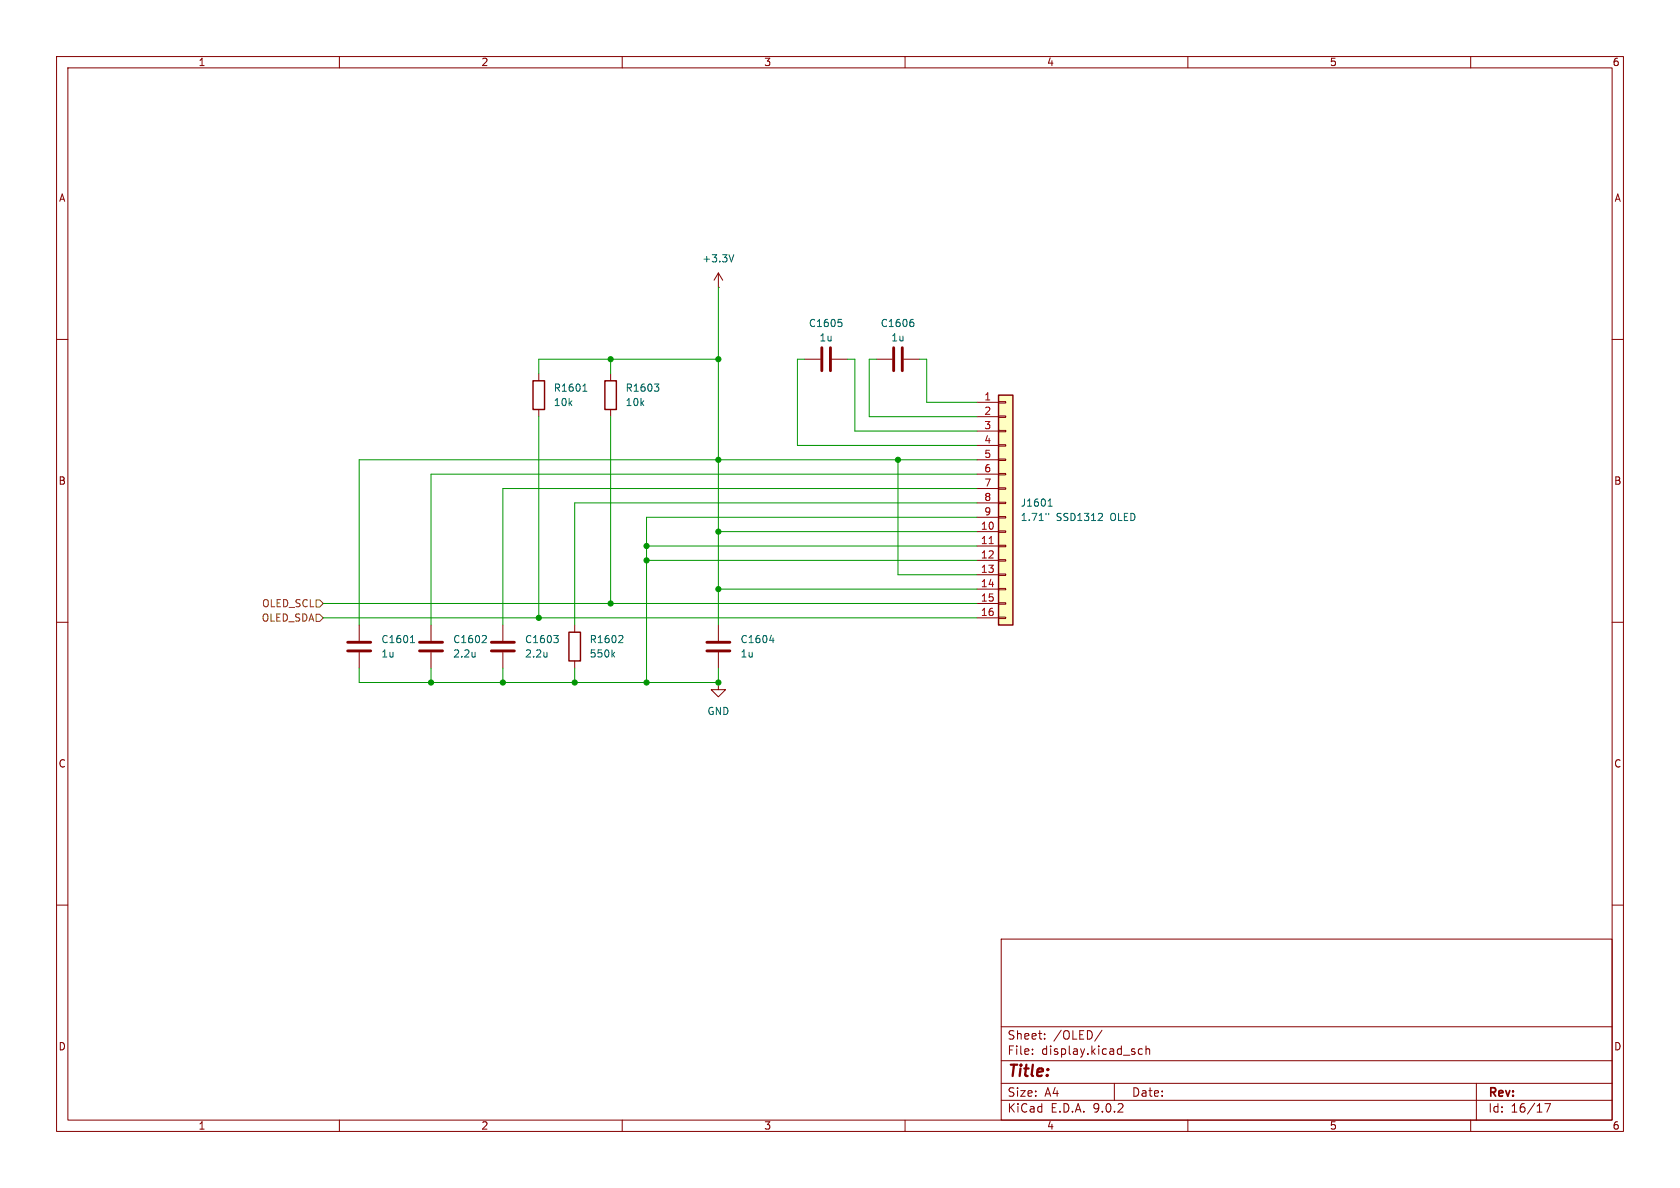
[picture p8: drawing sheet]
<svg xmlns="http://www.w3.org/2000/svg" width="297mm" height="210mm" viewBox="0 0 297 210" stroke-linecap="round" stroke-linejoin="round" font-family="sans-serif">
<g fill="none" stroke="#840000" stroke-width=".18">
<path d="M10 10h277v190h-277zM12 12h273v186h-273zM60 10v2M110 10v2M160 10v2M210 10v2M260 10v2M10 60h2M154.9 63.5h2.8M159.8 63.5h2.8M285 60h2M10 110h2"/>
<path d="M63.5 110.5v2.8M63.5 115.3v2.8M101.6 110.5v1.3M101.6 116.8v1.3M285 110h2M10 160h2M177 166h108v32h-108zM285 160h2M60 198v2M110 198v2M160 198v2M177 194.5h108"/>
<path d="M177 191.5h108M177 187.5h108M177 181.5h108M182.5 186.3v.1M182.5 185.5v.1M184.7 183.6v.1M184.7 182.8v.1M194.8 182.1l-1.3 2M197 191.5v3M202 185.5l-.5-.1-.3 .3v.4l.2 .2h.6M202.6 185.5l.2-.1 .4 .1v.9M202.6 184.9v1.5"/>
<path d="M210 198v2M260 198v2M261 191.5v6.5M273.1 195.1h1l-.6 1.5"/>
</g>
<path d="M158 61.5v4M159.5 61.5v4M61.5 113.5h4M61.5 115.1h4" fill="none" stroke="#840000" stroke-width=".51"/>
<path d="M161.2 56.5h.2M161.3 56.9l.3 .3v.3l-.3 .2M72.6 113.6h.7M72.7 112.6l.2-.3v1.3M108.3 115.7l.4 .4M108.7 115.3l-.5 .5M109.9 112.3l.2 .3v.3l-.8 .7h.8" fill="none" stroke="#006464" stroke-width=".18"/>
<path d="M100.6 111.8h2v5h-2z" fill="none" stroke="#840000" stroke-width=".25"/>
<path d="M176.5 69.9h2.6v40.6h-2.6z" fill="#ffffc2"/>
<path d="M94.2 67.3h2.1v5.1h-2.1zM106.9 67.3h2.1v5.1h-2.1zM176.5 69.9h2.6v40.6h-2.6z" fill="none" stroke="#840000" stroke-width=".25"/>
<g fill="none" stroke="#840000" stroke-width=".18">
<path d="M127 50.8h.1M127 48.3l-.8 1.2M127 48.3l.8 1.2M127 48.3v2.5M95.2 66v1.3M95.2 72.4v1.3M107.9 66v1.3M107.9 72.4v1.3M142.2 63.5h2.8M147.1 63.5h2.8M172.7 71.1h3.8M172.7 73.7h3.8"/>
<path d="M172.7 76.2h3.8M172.7 78.7h3.8M176.5 71h1.3v.2h-1.3zM176.5 73.5h1.3v.3h-1.3zM176.5 76.1h1.3v.2h-1.3zM176.5 78.6h1.3v.3h-1.3zM172.7 81.3h3.8M172.7 83.8h3.8M172.7 86.4h3.8M172.7 88.9h3.8M172.7 91.4h3.8M172.7 94h3.8"/>
<path d="M172.7 96.5h3.8M172.7 99.1h3.8M176.5 81.2h1.3v.2h-1.3zM176.5 83.7h1.3v.2h-1.3zM176.5 86.2h1.3v.3h-1.3zM176.5 88.8h1.3v.2h-1.3zM176.5 91.3h1.3v.3h-1.3zM176.5 93.9h1.3v.2h-1.3zM176.5 96.4h1.3v.2h-1.3zM176.5 98.9h1.3v.3h-1.3zM76.2 110.5v2.8M76.2 115.3v2.8"/>
<path d="M88.9 110.5v2.8M88.9 115.3v2.8M127 110.5v2.8M127 115.3v2.8M172.7 101.6h3.8M172.7 104.1h3.8M172.7 106.7h3.8M172.7 109.2h3.8M176.5 101.5h1.3v.2h-1.3zM176.5 104h1.3v.3h-1.3zM176.5 106.6h1.3v.2h-1.3zM176.5 109.1h1.3v.2h-1.3z"/>
<path d="M127 120.7v1.2h1.3l-1.3 1.3-1.3-1.3h1.3M127 120.7h.1"/>
</g>
<path d="M174.9 96.1h.7" fill="none" stroke="#a90000" stroke-width=".18"/>
<g fill="none" stroke="#006464" stroke-width=".18">
<path d="M129.7 45l-.4 1.3M148.2 56.5h.6M148.6 56.9l.3 .3v.3l-.3 .2M103 69.2h.8M103.2 68.2l.2-.3v1.3M115.7 67.9h.8l-.5 .5M116.2 68.4l.3 .2v.3l-.3 .3M184.9 90.7v.3M185.3 89.5h.7M185.4 88.5l.3-.3v1.3M185.4 90.7v.3M194.8 90.8l.1 .2-.1 .3-.7 .7h.8"/>
<path d="M84 115.3v.8M84 116l-.1 .1M85.7 112.3l.3 .3-.1 .3-.7 .7h.8M96.7 115.3v.8M96.7 116l-.1 .1M97.9 112.3h.8l-.4 .5M98.4 112.8l.3 .3v.3l-.3 .2M136.1 113.2h.7M136.7 112.8v.8"/>
</g>
<path d="M145.3 61.5v4M146.8 61.5v4M74.2 113.5h4M74.2 115.1h4M86.9 113.5h4M86.9 115.1h4M125 113.5h4M125 115.1h4" fill="none" stroke="#840000" stroke-width=".51"/>
<path d="M55.9 106h.6l.6 .7-.6 .6h-.6zM55.9 108.6h.6l.6 .6-.6 .7h-.6z" fill="none" stroke="#725600" stroke-width=".18"/>
<g fill="none" stroke="#009600" stroke-width=".18">
<path d="M127 50.8v59.7M95.2 73.7v35.5M107.9 63.5v2.5M107.9 73.7v33M127 63.5h-31.8v2.5M142.2 63.5h-1.2v15.2h31.7M149.9 63.5h1.2v12.7h21.6M154.9 63.5h-1.2v10.2h19M162.6 63.5h1.2v7.6h8.9M114.3 99.1h58.4M114.3 96.5h58.4M127 94h45.7"/>
<path d="M158.7 81.3v20.3h14M172.7 81.3h-109.2v29.2M172.7 83.8h-96.5v26.7M172.7 86.4h-83.8v24.1M172.7 88.9h-71.1v21.6M172.7 91.4h-58.4v29.3M57.1 106.7h115.6M57.1 109.2h115.6M63.5 118.1v2.6h63.5v-2.6M76.2 118.1v2.6M88.9 118.1v2.6M101.6 118.1v2.6"/>
<path d="M127 104.1h45.7"/>
</g>
<g fill="#009600" stroke="#009600" stroke-width=".18">
<circle cx="158.7" cy="81.3" r=".46"/>
<circle cx="127" cy="120.7" r=".46"/>
<circle cx="127" cy="104.1" r=".46"/>
<circle cx="114.3" cy="99.1" r=".46"/>
<circle cx="127" cy="94" r=".46"/>
<circle cx="127" cy="81.3" r=".46"/>
<circle cx="114.3" cy="96.5" r=".46"/>
<circle cx="107.9" cy="63.5" r=".46"/>
<circle cx="127" cy="63.5" r=".46"/>
<circle cx="101.6" cy="120.7" r=".46"/>
<circle cx="88.9" cy="120.7" r=".46"/>
<circle cx="114.3" cy="120.7" r=".46"/>
<circle cx="107.9" cy="106.7" r=".46"/>
<circle cx="76.2" cy="120.7" r=".46"/>
<circle cx="95.2" cy="109.2" r=".46"/>
</g>
<text font-size="2.8" fill="#840000" x="178" y="190.9">Title:</text>
<g font-size="2.1" fill="#840000">
<text x="178" y="184">Sheet:</text>
<text x="186.2" y="184">/OLED/</text>
<text x="178" y="186.7">File:</text>
<text x="184.1" y="186.7">display.kicad_sch</text>
<text x="178" y="196.9">KiCad</text>
<text x="178" y="194.1">Size:</text>
<text x="184.7" y="194.1">A4</text>
<text x="185.7" y="196.9">E.D.A.</text>
<text x="193.3" y="196.9">9.0.2</text>
<text x="200" y="194.1">Date:</text>
<text x="263" y="194.3">Rev:</text>
<text x="263" y="196.9">Id:</text>
<text x="267.1" y="196.9">16/17</text>
</g>
<g font-size="1.8" fill="#840000">
<text x="35" y="11.9">1</text>
<text x="85" y="11.9">2</text>
<text x="135" y="11.9">3</text>
<text x="185" y="11.9">4</text>
<text x="235" y="11.9">5</text>
<text x="285" y="11.9">6</text>
<text x="10.3" y="35.9">A</text>
<text x="285.3" y="35.9">A</text>
<text x="10.3" y="85.9">B</text>
<text x="285.3" y="85.9">B</text>
<text x="10.3" y="135.9">C</text>
<text x="285.3" y="135.9">C</text>
<text x="10.3" y="185.9">D</text>
<text x="285.3" y="185.9">D</text>
<text x="35" y="199.9">1</text>
<text x="85" y="199.9">2</text>
<text x="135" y="199.9">3</text>
<text x="185" y="199.9">4</text>
<text x="235" y="199.9">5</text>
<text x="285" y="199.9">6</text>
</g>
<g font-size="1.8" fill="#006464">
<text x="124.1" y="46.6">+3.3V</text>
<text x="142.9" y="58">C1605</text>
<text x="155.6" y="58">C1606</text>
<text x="144.8" y="60.6">1u</text>
<text x="157.5" y="60.6">1u</text>
<text x="97.8" y="72">10k</text>
<text x="97.8" y="69.4">R1601</text>
<text x="110.5" y="72">10k</text>
<text x="110.5" y="69.4">R1603</text>
<text x="180.3" y="89.8">J1601</text>
<text x="180.3" y="92.3">1.71&quot;</text>
<text x="186.7" y="92.3">SSD1312</text>
<text x="196.4" y="92.3">OLED</text>
<text x="67.3" y="113.9">C1601</text>
<text x="80" y="113.9">C1602</text>
<text x="92.7" y="113.9">C1603</text>
<text x="104.1" y="113.9">R1602</text>
<text x="130.8" y="113.9">C1604</text>
<text x="67.3" y="116.4">1u</text>
<text x="80" y="116.4">2.2u</text>
<text x="92.7" y="116.4">2.2u</text>
<text x="104.1" y="116.4">550k</text>
<text x="130.8" y="116.4">1u</text>
<text x="125" y="126.6">GND</text>
</g>
<g font-size="1.8" fill="#a90000">
<text x="173.9" y="70.9">1</text>
<text x="173.9" y="73.4">2</text>
<text x="173.9" y="75.9">3</text>
<text x="173.9" y="78.5">4</text>
<text x="173.9" y="81">5</text>
<text x="173.9" y="83.6">6</text>
<text x="173.9" y="86.1">7</text>
<text x="173.9" y="88.6">8</text>
<text x="173.3" y="93.7">10</text>
<text x="173.9" y="91.2">9</text>
<text x="173.3" y="96.3">11</text>
<text x="173.3" y="98.8">12</text>
<text x="173.3" y="101.3">13</text>
<text x="173.3" y="103.9">14</text>
<text x="173.3" y="106.4">15</text>
<text x="173.3" y="109">16</text>
</g>
<g font-size="1.8" fill="#725600">
<text x="46.2" y="107.5">OLED_SCL</text>
<text x="46.2" y="110.1">OLED_SDA</text>
</g>
</svg>
